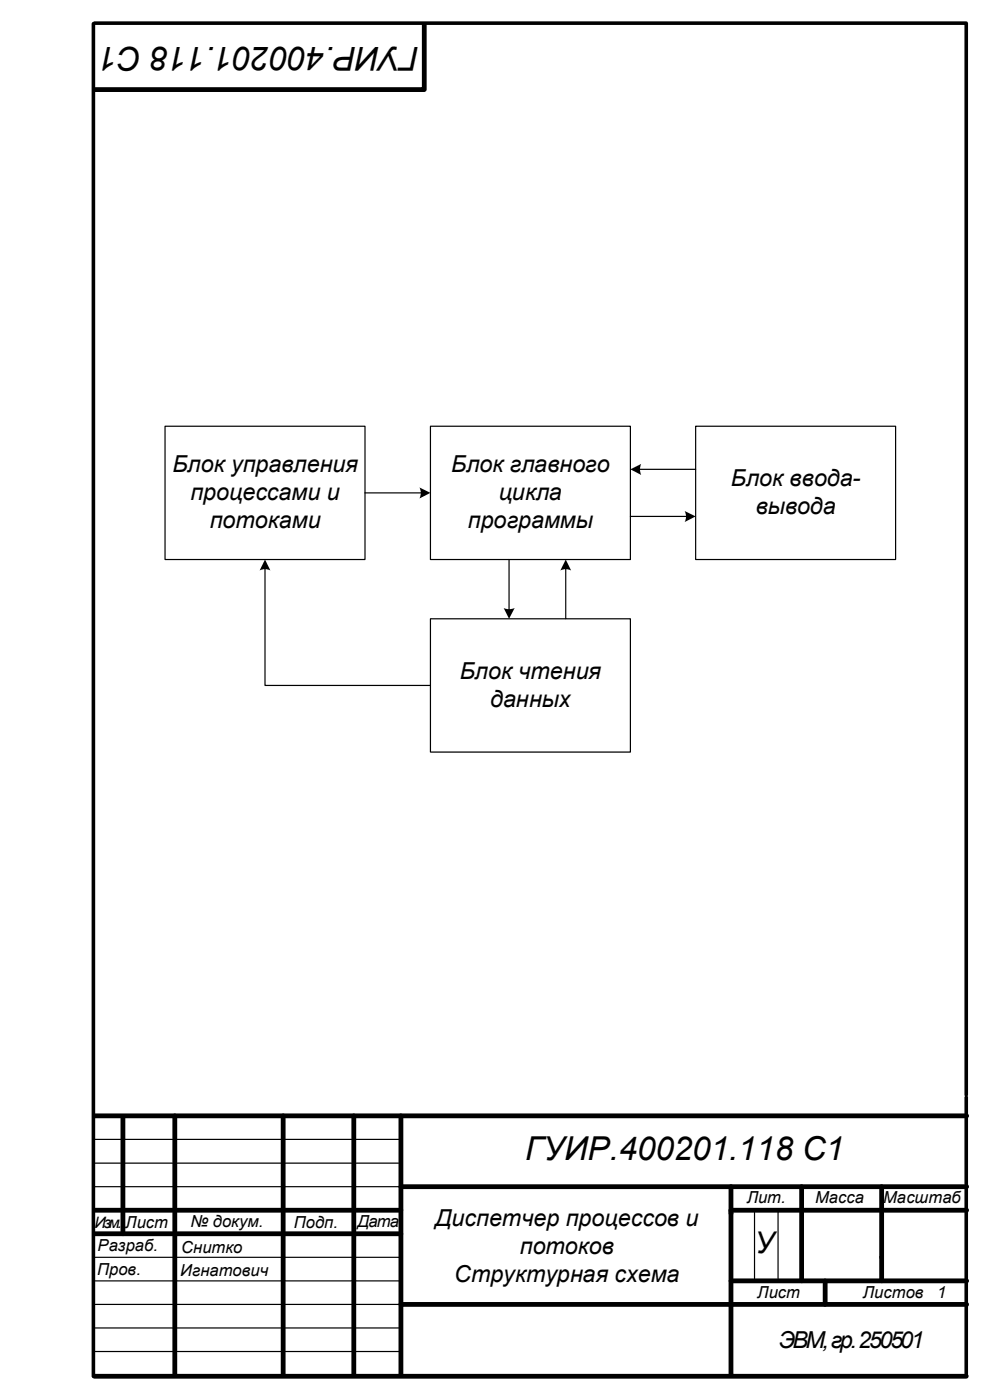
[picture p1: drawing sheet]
<svg xmlns="http://www.w3.org/2000/svg" width="210mm" height="297mm" viewBox="0 0 210 297" stroke-linecap="round" stroke-linejoin="round" font-family="sans-serif">
<path d="M19.8 5v287M20 4.9h185v227.4M205 232.8v59.2" fill="none" stroke="#000" stroke-width=".76"/>
<g fill="none" stroke="#000" stroke-width="1">
<path d="M90 5.4v13.6h-70M20.1 236.7h185M26.1 237.2v24.5M37.1 236.7v55M60.1 236.7v55M75.1 236.7v55M85 236.7v55M20.1 256.8h64.9M85 251.8h120.1M155.1 251.8v39.9M155.1 256.8h50M170.1 251.8v19.9"/>
<path d="M187 251.8v19.9M20.1 261.7h64.9M85 276.7h120.1M155.1 271.7h50M175 271.7v5M20 292h185"/>
</g>
<path d="M20.1 241.7h64.9M20.1 246.8h64.9M20.1 251.8h64.9M160.1 256.8v14.9M165.1 256.8v14.9M20.1 266.7h64.9M20.1 271.7h64.9M20.1 276.7h64.9M20.1 281.7h64.9M20.1 286.7h64.9" fill="none" stroke="#000" stroke-width=".25"/>
<path d="M147.6 90.4h42.4v28.3h-42.4z" fill="#fff"/>
<path d="M147.6 90.4h42.4v28.3h-42.4z" fill="none" stroke="#000" stroke-width=".25"/>
<path d="M91.3 131.3h42.4v28.3h-42.4z" fill="#fff"/>
<path d="M91.3 131.3h42.4v28.3h-42.4z" fill="none" stroke="#000" stroke-width=".25"/>
<path d="M35 90.4h42.4v28.3h-42.4z" fill="#fff"/>
<path d="M35 90.4h42.4v28.3h-42.4z" fill="none" stroke="#000" stroke-width=".25"/>
<path d="M91.3 90.4h42.4v28.3h-42.4z" fill="#fff"/>
<path d="M91.3 90.4h42.4v28.3h-42.4zM135.5 99.6h12.1M77.4 104.6h12.1M108 118.7v10.8M133.7 109.6h12.1M56.2 120.5v24.9h35.1M120 120.5v10.8" fill="none" stroke="#000" stroke-width=".25"/>
<g fill="#000">
<path d="M133.7 99.6l2.3-1.2a2.78 2.78 0 0 0 0 2.4z" fill-rule="evenodd"/>
<path d="M56.2 118.7l1.2 2.3a2.43 2.43 0 0 0-2.3 0z" fill-rule="evenodd"/>
<path d="M89 103.4l2.3 1.2-2.3 1.1a2.53 2.53 0 0 0 0-2.3z" fill-rule="evenodd"/>
<path d="M120 118.7l1.2 2.3a2.43 2.43 0 0 0-2.3 0z" fill-rule="evenodd"/>
<path d="M145.2 108.4l2.4 1.2-2.4 1.1a2.51 2.51 0 0 0 0-2.3z" fill-rule="evenodd"/>
<path d="M106.8 129a2.78 2.78 0 0 0 2.4 0l-1.2 2.3z" fill-rule="evenodd"/>
</g>
<g font-size="7">
<text x="88.9" y="9.9" transform="rotate(-180 88.9 9.9)">ГУИР.400201.118 С1</text>
<text x="111.4" y="246.1">ГУИР.400201.118 С1</text>
</g>
<text font-size="6.4" x="160.1" y="265.9">У</text>
<g font-size="5">
<text x="36.6" y="100.2">Блок управления</text>
<text x="95.7" y="100.2">Блок главного</text>
<text x="40.4" y="106.1">процессами и</text>
<text x="105.8" y="106.1">цикла</text>
<text x="155.1" y="103.1">Блок ввода-</text>
<text x="44.5" y="112">потоками</text>
<text x="99.3" y="112">программы</text>
<text x="160.3" y="109.1">вывода</text>
<text x="97.5" y="144">Блок чтения</text>
<text x="104" y="149.9">данных</text>
<text x="92.3" y="260.1">Диспетчер процессов и</text>
<text x="110.3" y="266">потоков</text>
<text x="96.4" y="271.9">Структурная схема</text>
<text x="165.2" y="286">ЭВМ, гр. 250501</text>
</g>
<g font-size="3.5">
<text x="158.4" y="255.3">Лит.</text>
<text x="172.9" y="255.3">Масса</text>
<text x="187.4" y="255.3">Масштаб</text>
<text x="26.6" y="260.5">Лист</text>
<text x="40.4" y="260.4">№ докум.</text>
<text x="62.3" y="260.5">Подп.</text>
<text x="75.9" y="260.4">Дата</text>
<text x="20.7" y="265.5">Разраб.</text>
<text x="38.4" y="265.9">Снитко</text>
<text x="20.6" y="270.5">Пров.</text>
<text x="38.2" y="270.8">Игнатович</text>
<text x="160.7" y="275.3">Лист</text>
<text x="183" y="275.3">Листов</text>
<text x="198.8" y="275.4">1</text>
</g>
<text font-size="3.3" x="20.1" y="260.5">Изм.</text>
</svg>
